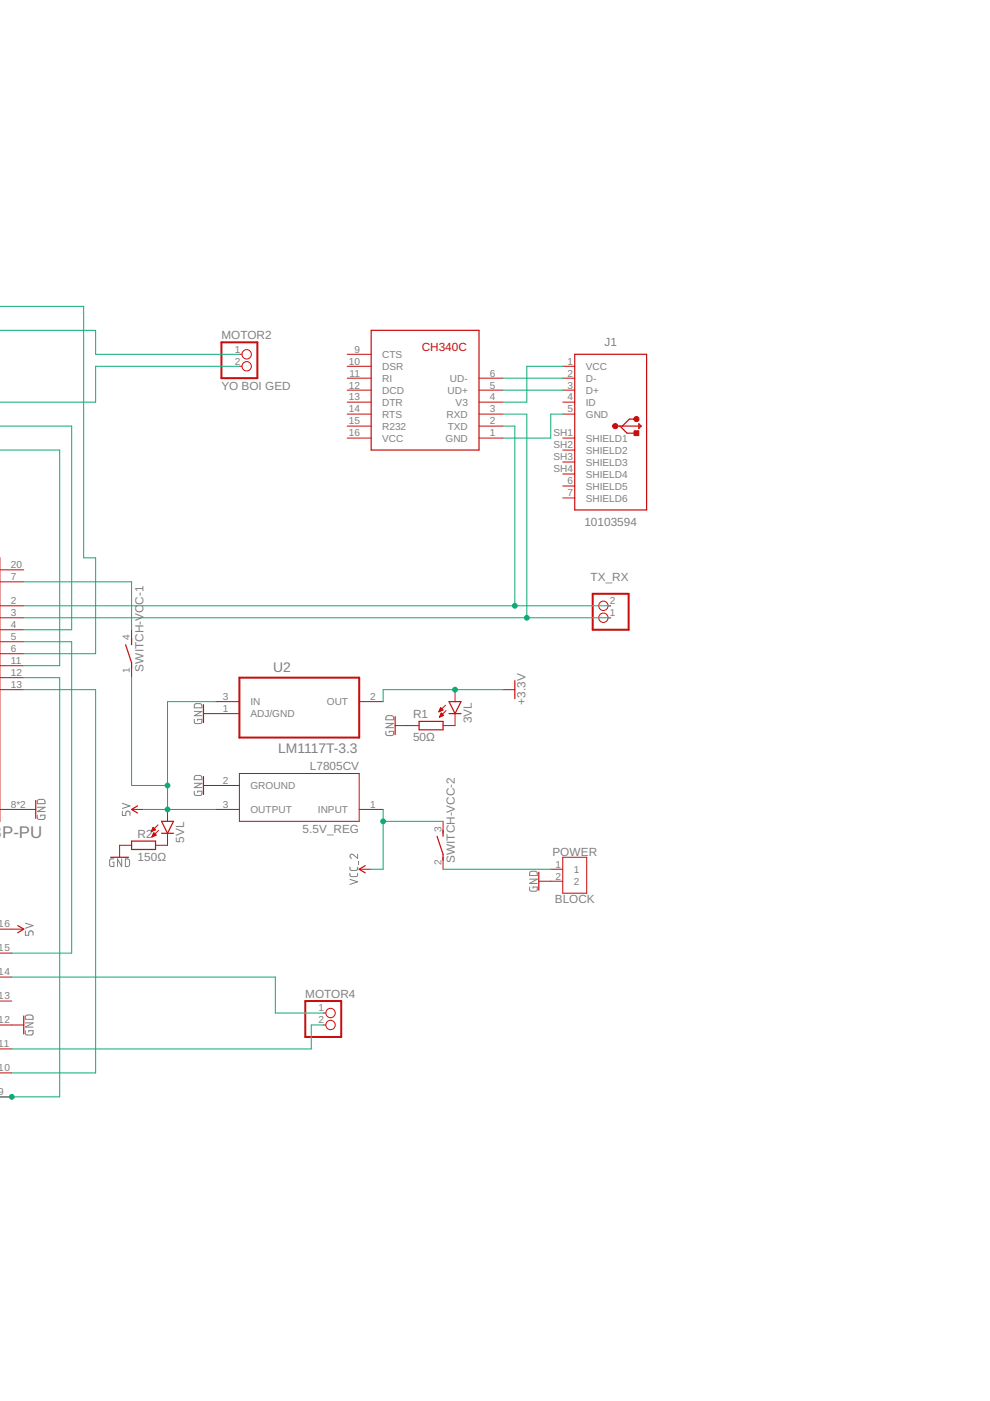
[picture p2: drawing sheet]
<svg xmlns="http://www.w3.org/2000/svg" width="210mm" height="297mm" viewBox="0 0 210 297" stroke-linecap="round" stroke-linejoin="round" font-family="sans-serif">
<g fill="none" stroke="#808080" stroke-width=".21">
<path d="M41.2 152.5v.7l.2 .2h1.2l.2-.2v-.7h-.9v.3M41.2 150.8h1.6l-1.6 .9h1.6M41.3 149.3l1.2-.1 .3 .3v.6h-1.6zM81.8 155v.6l.2 .3 1.1 .1 .3-.3v-.7h-.9v.3M81.8 153.4h1.6l-1.6 .9h1.6M82 151.8l1.2-.1 .2 .3v.6h-1.6zM7.9 172.8v.7l.2 .2 1.3-.1 .1-.8h-.9v.3M7.9 171.2h1.6l-1.6 .9h1.6M8 169.6l.4-.1h.8l.3 .3v.6h-1.6zM26 172v.9h.7v-.6a.45 .45 0 0 1 .4-.3 .45 .45 0 0 1 .5 .3v.6M26 170.3l1.6 .6-1.6 .5M41.2 167.7v.7l.2 .2 1 .1 .4-.3v-.7h-.9v.3"/>
<path d="M41.2 166.1h1.6l-1.6 .9h1.6M41.3 164.5l.3-.1h.9l.3 .3v.6h-1.6zM5.4 197.4v.9h.7v-.6a.46 .46 0 0 1 .5-.3 .46 .46 0 0 1 .4 .3v.6M5.4 195.7l1.6 .6-1.6 .5M24.2 182.1h-.7l-.2 .2v1.3l.9 .1v-.9h-.3M25.8 182.1v1.6l-.9-1.6v1.6M26.6 182.1h.6l.3 .3v1.1l-.3 .2h-.6zM74.2 185.1v.5l.3 .3 1.1-.1 .2-.2v-.5M74.2 183.8v.5l.3 .3 1.1-.1 .2-.2v-.5M74.2 186.4l1.6 .6-1.6 .5M75.8 181.1v.9l-.9-.8a.45 .45 0 0 0-.7 .2 .45 .45 0 0 0 .3 .6M76 182.6v.7"/>
<path d="M112.3 188.1v.6l.2 .2 1.1 .1 .3-.3v-.6h-.9v.2M112.3 186.4h1.6l-1.6 .9h1.6M112.4 184.9l.3-.2 .9 .1 .3 .2v.6h-1.6zM5.4 218.5v.7l.2 .2h1l.4-.2v-.7h-.9v.3M5.4 216.9h1.6l-1.6 .9h1.6M5.5 215.3l1.2-.1 .3 .3v.6h-1.6z"/>
</g>
<g fill="none" stroke="#c90d0c" stroke-width=".25">
<path d="M78.7 70h22.9v25.4h-22.9zM121.9 75.1h15.2v33h-15.2zM130.9 90.3h5M131.4 90.3l1.5 1.5h1.6M134.5 88.9h-1.1l-1.4 1.4M135.4 89.9l.5 .4-.5 .5zM-.1 118.3h.1M0 118.3v55.8M26.6 136.7l1.3 3.8v1.3M27.9 135.4v1.3M43.1 149.4v3.8M83.8 151.9v3.8"/>
<path d="M88.9 153h5v1.7h-5zM95.2 148.8h2.5l-1.2 2.5zM95.2 151.3h2.5M109.2 144.3v3.8M-.1 174.1h.1M7.6 169.7v3.8M27.9 178.3h5.1v1.8h-5.1zM29.2 170.9l-1.3 .7 1.3 .8M34.2 174.1h2.6l-1.3 2.6zM34.2 176.7h2.6M43.1 164.6v3.8M92.7 177.3l1.2 3.8v1.3"/>
<path d="M93.9 176v1.3M3.8 196.2l1.2 .8-1.2 .8M23.5 181.8h3.8M77.4 183.5l-1.2 .8 1.2 .8M114.2 184.9v3.8M5 215.4v3.8"/>
</g>
<g fill="none" stroke="#c90d0c" stroke-width=".21">
<path d="M50.8 75.1h.5M50.8 77.7h.5M73.6 75.1h5.1M73.6 77.7h5.1M119.3 77.7h2.6M73.6 80.2h5.1M73.6 82.7h5.1M73.6 85.3h5.1M73.6 92.9h5.1M73.6 87.8h5.1M73.6 90.3h5.1M101.6 80.2h5"/>
<path d="M101.6 82.7h5M101.6 85.3h5M101.6 92.9h5M101.6 87.8h5M101.6 90.3h5M119.3 80.2h2.6M119.3 82.7h2.6M119.3 85.3h2.6M119.3 92.9h2.6M119.3 87.8h2.6M119.3 95.4h2.6M119.3 98h2.6"/>
<path d="M119.3 100.5h2.6M119.3 103h2.6M119.3 105.6h2.6M0 123.4h5M0 128.4h5M0 131h5M0 133.5h5M0 136.1h5M0 138.6h5M0 120.8h5M27.9 133.5v2.6M128.9 128.4h.6"/>
<path d="M128.9 131h.6M0 141.1h5M0 143.7h5M0 146.2h5M27.9 141.1v2.6M43.1 151.3h7.7M45.7 148.8h5.1M76.2 148.8h5M83.8 153.8h5.1M93.1 150.9h.1M93.1 150.7h.3M93.2 150.6h.5"/>
<path d="M93.2 150.5h.7M93.2 152h.2M93.3 150.4h.5M93.3 151.8h.4M93.3 150.3h.4M93.3 151.7h.7M93.4 150.1h.1M93.4 151.6h.6M93.4 150l.5 .5-.9 .4zM93.4 151.5h.5M93.5 151.3h.2M93.5 151.2h.1"/>
<path d="M93.6 151.2l.5 .5-.9 .4zM94.4 149.5l-1.4 1.4M94.6 150.7l-1.4 1.4M96.5 146.2v2.6M96.5 151.3v2.5h-2.6M106.6 146.2h2.6M0 171.6h7.6M27.9 171.6h2.5M27.9 179.2h-2.5v2.6M32.1 176.2h.3M32.2 176.1h.4M32.2 176h.7"/>
<path d="M32.2 177.4h.1M32.3 177.3h.3M32.3 175.8h.6M32.3 175.7h.5M32.3 177.2h.6M32.4 177h.7M32.4 175.6h.2M32.4 175.5h.1M32.4 176.9h.6M32.5 175.4l.5 .5-.9 .4zM32.5 176.8h.3M32.6 176.7h.1"/>
<path d="M32.6 176.6l.5 .5-.9 .3zM33.5 174.9l-1.4 1.4M33.6 176l-1.4 1.4M35.5 171.6v2.5M35.5 176.7v2.5h-2.5M43.1 166.5h7.7M45.7 171.6h5.1M50.8 164h25.4v10.1h-25.4zM76.2 171.6h5M93.9 174.1v2.6M0 197h5M76.2 184.3h2.5"/>
<path d="M93.9 181.8v2.5M114.2 186.8h5.1M116.8 184.3h2.5M119.3 181.8h5.1v7.6h-5.1zM0 202.1h2.5M0 207.2h2.5M0 212.2h2.5M0 217.3h5M68.5 217.3h.6M68.5 214.8h.6M0 222.4h2.5M0 227.5h2.5"/>
<path d="M0 232.6h2.5"/>
<circle cx="52.3" cy="77.7" r=".99"/>
<circle cx="52.3" cy="75.1" r=".99"/>
<circle cx="127.9" cy="131" r=".99"/>
<circle cx="127.9" cy="128.4" r=".99"/>
<circle cx="70.1" cy="214.8" r=".99"/>
<circle cx="70.1" cy="217.3" r=".99"/>
</g>
<path d="M46.9 72.6h7.7v7.6h-7.7zM125.7 125.9h7.6v7.6h-7.6zM50.8 143.7h25.4v12.7h-25.4zM64.7 212.2h7.6v7.7h-7.6z" fill="none" stroke="#c90d0c" stroke-width=".42"/>
<g fill="#c90d0c" stroke="#c90d0c" stroke-width=".21">
<path d="M130 90.1a.55 .55 0 0 1 .9-.1 .55 .55 0 0 1-.2 .8 .55 .55 0 0 1-.8-.5l.6 .1-.6-.1z" fill-rule="evenodd"/>
<path d="M134.7 88.4a.56 .56 0 0 1 .8 .3 .56 .56 0 0 1-.5 .7 .56 .56 0 0 1-.6-.5h.6h-.6z" fill-rule="evenodd"/>
</g>
<path d="M134.4 91.3h1v1.1h-1z" fill="#c90d0c" stroke="#c90d0c" stroke-width=".21"/>
<g fill="none" stroke="#0dab76" stroke-width=".21">
<path d="M0 65h17.7v53.3h2.6v20.3h-15.3M0 70h20.3v5.1h30.5M50.8 77.7h-30.5v7.6h-20.3M119.3 77.7h-7.6v7.6h-5.1M-.1 95.4h12.8v45.7h-7.7M0 90.3h15.2v43.2h-10.2M106.6 90.3h2.6v38.1M106.6 87.8h5.1v43.2M106.6 80.2h12.7M106.6 82.7h12.7M119.3 87.8h-2.5v5.1h-10.2M5 123.4h22.9v10.1"/>
<path d="M5 136.1h10.2v66h-12.7M5 131h124.5M5 128.4h124.5M5 146.2h15.3v81.3h-17.8M5 143.7h7.7v88.9h-12.8M27.9 143.7v22.8h7.6M45.7 148.8h-10.2v22.8M106.6 146.2h-25.4v2.6M30.4 171.6h15.3M81.2 174.1h12.7M81.2 171.6v12.7h-2.5M93.9 184.3h22.9"/>
<path d="M2.5 207.2h55.9v7.6h10.1M68.5 217.3h-2.5v5.1h-63.5"/>
</g>
<g fill="#0dab76" stroke="#0dab76" stroke-width=".21">
<circle cx="35.5" cy="171.6" r=".51"/>
<circle cx="35.5" cy="166.5" r=".51"/>
<circle cx="81.2" cy="174.1" r=".51"/>
<circle cx="2.5" cy="232.6" r=".51"/>
<circle cx="111.7" cy="131" r=".51"/>
<circle cx="109.2" cy="128.4" r=".51"/>
<circle cx="96.5" cy="146.2" r=".51"/>
</g>
<text font-size="3.6" fill="#808080" x=".4" y="177.7">P-PU</text>
<g font-size="2.9" fill="#808080">
<text x="57.9" y="142.5">U2</text>
<text x="59" y="159.6">LM1117T-3.3</text>
</g>
<g font-size="2.5" fill="#808080">
<text x="46.9" y="71.9">MOTOR2</text>
<text x="128.2" y="73.5">J1</text>
<text x="46.9" y="82.7">YO BOI GED</text>
<text x="123.9" y="111.6">10103594</text>
<text x="125.2" y="123.2">TX_RX</text>
<text x="30.4" y="128.2" transform="rotate(-90 30.4 128.2)">C-1</text>
<text x="30.4" y="142.4" transform="rotate(-90 30.4 142.4)">SWITCH-VC</text>
<text x="111.5" y="149.4" transform="rotate(-90 111.5 149.4)">+3.3V</text>
<text x="87.6" y="152.3">R1</text>
<text x="100" y="153.3" transform="rotate(-90 100 153.3)">3VL</text>
<text x="87.6" y="157.1">50Ω</text>
<text x="65.7" y="163.2">L7805CV</text>
<text x="29.2" y="177.7">R2</text>
<text x="39.1" y="178.7" transform="rotate(-90 39.1 178.7)">5VL</text>
<text x="64.2" y="176.7">5.5V_REG</text>
<text x="29.2" y="182.5">150Ω</text>
<text x="96.5" y="183" transform="rotate(-90 96.5 183)">SWITCH-VCC-2</text>
<text x="117.1" y="181.5">POWER</text>
<text x="117.6" y="191.4">BLOCK</text>
<text x="64.7" y="211.6">MOTOR4</text>
</g>
<text font-size="2.5" fill="#c90d0c" x="89.4" y="74.3">CH340C</text>
<g font-size="2.1" fill="#808080">
<text x="49.8" y="74.8">1</text>
<text x="49.8" y="77.3">2</text>
<text x="74" y="77.3">10</text>
<text x="75.2" y="74.8">9</text>
<text x="81" y="75.9">CTS</text>
<text x="120.3" y="77.3">1</text>
<text x="74" y="82.4">12</text>
<text x="74.1" y="79.8">11</text>
<text x="81" y="83.5">DCD</text>
<text x="81" y="81">RI</text>
<text x="81" y="78.4">DSR</text>
<text x="94.9" y="83.5">UD+</text>
<text x="95.4" y="81">UD-</text>
<text x="103.9" y="82.4">5</text>
<text x="103.9" y="79.8">6</text>
<text x="120.3" y="79.8">2</text>
<text x="120.3" y="82.4">3</text>
<text x="124.2" y="78.4">VCC</text>
<text x="124.2" y="81">D-</text>
<text x="124.2" y="83.5">D+</text>
<text x="74" y="90">15</text>
<text x="74" y="87.5">14</text>
<text x="74" y="84.9">13</text>
<text x="81" y="88.6">RTS</text>
<text x="81" y="86">DTR</text>
<text x="94.7" y="88.6">RXD</text>
<text x="96.6" y="86">V3</text>
<text x="103.9" y="90">2</text>
<text x="103.9" y="87.5">3</text>
<text x="103.9" y="84.9">4</text>
<text x="120.3" y="84.9">4</text>
<text x="120.3" y="87.5">5</text>
<text x="124.2" y="86">ID</text>
<text x="124.2" y="88.6">GND</text>
<text x="74" y="92.5">16</text>
<text x="81" y="93.6">VCC</text>
<text x="81" y="91.1">R232</text>
<text x="94.4" y="93.6">GND</text>
<text x="94.9" y="91.1">TXD</text>
<text x="103.9" y="92.5">1</text>
<text x="117.4" y="92.5">SH1</text>
<text x="117.4" y="95.1">SH2</text>
<text x="124.2" y="93.6">SHIELD1</text>
<text x="117.4" y="97.6">SH3</text>
<text x="117.4" y="100.1">SH4</text>
<text x="124.2" y="96.2">SHIELD2</text>
<text x="124.2" y="98.7">SHIELD3</text>
<text x="124.2" y="101.3">SHIELD4</text>
<text x="120.3" y="102.7">6</text>
<text x="120.3" y="105.2">7</text>
<text x="124.2" y="103.8">SHIELD5</text>
<text x="124.2" y="106.3">SHIELD6</text>
<text x="2.3" y="123">7</text>
<text x="2.3" y="120.5">20</text>
<text x="2.3" y="128.1">2</text>
<text x="2.3" y="130.6">3</text>
<text x="129.3" y="130.6">1</text>
<text x="129.3" y="128.1">2</text>
<text x="2.3" y="133.2">4</text>
<text x="2.3" y="135.7">5</text>
<text x="27.5" y="135.7" transform="rotate(-90 27.5 135.7)">4</text>
<text x="2.3" y="138.2">6</text>
<text x="2.3" y="140.8">11</text>
<text x="2.3" y="143.3">12</text>
<text x="27.5" y="142.7" transform="rotate(-90 27.5 142.7)">1</text>
<text x="2.3" y="145.9">13</text>
<text x="47.2" y="148.4">3</text>
<text x="53.1" y="149.5">IN</text>
<text x="69.3" y="149.5">OUT</text>
<text x="78.5" y="148.4">2</text>
<text x="47.2" y="150.9">1</text>
<text x="53.1" y="152.1">ADJ/GND</text>
<text x="47.2" y="166.2">2</text>
<text x="53.1" y="167.3">GROUND</text>
<text x="2.3" y="171.3">8*2</text>
<text x="47.2" y="171.3">3</text>
<text x="53.1" y="172.4">OUTPUT</text>
<text x="67.4" y="172.4">INPUT</text>
<text x="78.5" y="171.3">1</text>
<text x="93.6" y="176.3" transform="rotate(-90 93.6 176.3)">3</text>
<text x="93.6" y="183.3" transform="rotate(-90 93.6 183.3)">2</text>
<text x="117.8" y="184">1</text>
<text x="121.7" y="185.1">1</text>
<text x="117.8" y="186.5">2</text>
<text x="121.7" y="187.6">2</text>
<text x="-.2" y="196.6">16</text>
<text x="-.2" y="201.7">15</text>
<text x="-.2" y="206.8">14</text>
<text x="-.2" y="211.9">13</text>
<text x="67.6" y="214.4">1</text>
<text x="-.2" y="217">12</text>
<text x="67.6" y="217">2</text>
<text x="-.2" y="222">11</text>
<text x="-.2" y="227.1">10</text>
<text x="-.2" y="232.2">9</text>
</g>
</svg>
